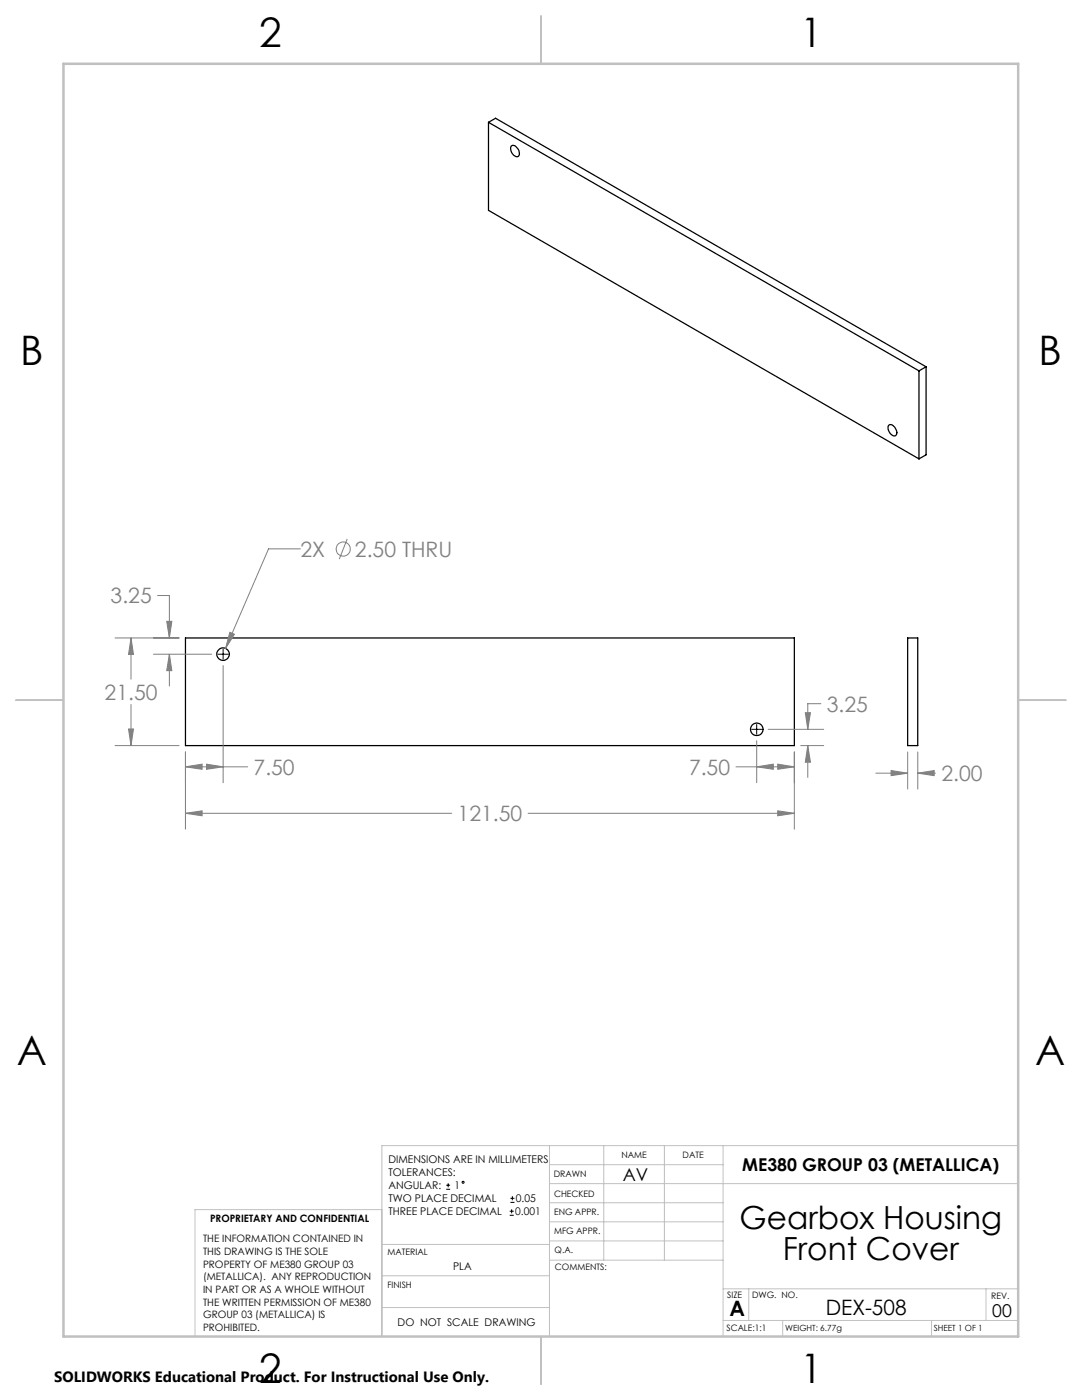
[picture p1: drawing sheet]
<svg xmlns="http://www.w3.org/2000/svg" width="216mm" height="279mm" viewBox="0 0 216 279" stroke-linecap="round" stroke-linejoin="round" font-family="sans-serif">
<g fill="none" stroke="#000" stroke-width=".25">
<path d="M97.5 24.4l85.9 49.6M97.5 24.4v17.6l85.9 49.6M97.5 24.4l1.4-.8 85.9 49.6M102 29.2a.8 .8 0 0 1 1.2 .3 1.04 1.04 0 0 1 0 1.8 1.64 1.64 0 0 1-1.2-2.1zM183.4 74v17.6M184.8 73.2l-1.4 .8M184.8 73.2v17.6l-1.4 .8M177.3 84.9a1.04 1.04 0 0 1 1.5 .9 .68 .68 0 0 1 0 1 .68 .68 0 0 1-1-.1l-.6-1.1zM37 127.3h121.5v21.5h-121.5zM181.1 127.3h2v21.5h-2z"/>
<circle cx="44.5" cy="130.5" r="1.24"/>
<circle cx="151" cy="145.6" r="1.25"/>
</g>
<g fill="none" stroke="#808080" stroke-width=".2">
<path d="M31.4 118.9h2.4v8.4M59.9 109.5h-6.3l-8.6 19.9M69.3 107.6l-1.6 4M23 127.3h12.7M26.1 127.3l.5 3.3h-1zM26.1 127.3v8.2M30.6 130.6h11.6M33.3 124h1l-.5 3.3zM33.8 130.6l.5 3.2h-1zM33.8 130.6v6.3M44.5 132.8v23.4M45.9 126.2l.9 .4-1.8 2.8z"/>
<path d="M23 148.8h12.7M25.6 145.5h1l-.5 3.3zM26.1 140.6v8.2M37 153l3.3-.5v1zM37 150.1v15.4M37 153h12.4M41.2 152.5l3.3 .5-3.3 .5zM146.9 153h11.6M151 153l3.3-.5v1zM151 147.8v8.4M153.3 145.6h11.1M155.2 152.5l3.3 .5-3.3 .5z"/>
<path d="M158.5 150.1v15.4M159.8 148.8h4.6M160.7 142.2h1l-.5 3.4zM161.2 148.8l.5 3.3h-1zM161.2 148.8v6.4M163.8 140.4h-2.6v5.2M174.8 154.3h6.3M177.8 153.8l3.3 .5-3.3 .5zM181.1 150.1v7.4M183.1 154.3l3.3-.5v1zM183.1 150.1v7.4M183.1 154.3h3.6"/>
<path d="M37 162.3l3.3-.5v1zM37 162.3h53.1M105.4 162.3h53.1M155.2 161.8l3.3 .5-3.3 .5z"/>
<circle cx="68.5" cy="109.6" r="1.4"/>
</g>
<g fill="none" stroke="#000" stroke-width=".2">
<path d="M43.5 130.6h2M44.5 129.5v2.1M150 145.6h2M151 144.6v1.9M89 237.3h.8M89 236.5h.8M89.4 236.1v.9M101.8 240h.9M101.8 239.1h.9M102.2 238.7v.8M101.7 242.5h.8M101.7 241.7h.8"/>
<path d="M102.1 241.3v.8"/>
<circle cx="92.4" cy="235.9" r=".2"/>
</g>
<g fill="none" stroke="#c0c0c0" stroke-width=".2">
<path d="M109.6 228.6v38.1M109.6 232.4h34.7M109.6 236.2h93.6M120.5 228.6v22.9M132.6 228.6v22.9M144.3 228.6v38.1M203.2 228.6h-127v38.1M76.2 254.6h33.4M76.2 248.4h33.4M76.2 241.4h-37.3v25.3M109.6 251.5h34.7M109.6 240h34.7"/>
<path d="M109.6 243.8h34.7M109.6 247.7h34.7M144.3 257.2h58.9M149.4 257.2v6.3M196.7 257.2v6.3M76.2 260.9h33.4M144.3 263.5h58.9M156.2 263.5v3.2M185.9 263.5v3.2"/>
</g>
<path d="M108 3.2v9.5M3.1 139.7h9.6M203.2 139.7h9.5M108 266.7v9.6" fill="none" stroke="#c0c0c0" stroke-width=".25"/>
<path d="M12.7 12.7h190.5v254h-190.5z" fill="none" stroke="#c0c0c0" stroke-width=".5"/>
<path d="M45.9 126.2l-.9 3.2 1.8-2.8zM37 162.3l3.3-.5v1zM155.2 161.8l3.3 .5-3.3 .5zM26.1 127.3l.5 3.3h-1zM25.6 145.5h1l-.5 3.3zM155.2 152.5l3.3 .5-3.3 .5zM151 153l3.3-.5v1zM160.7 142.2h1l-.5 3.4zM161.2 148.8l.5 3.3h-1zM33.8 130.6l.5 3.2h-1zM33.3 124h1l-.5 3.3zM37 153l3.3-.5v1zM41.2 152.5l3.3 .5-3.3 .5zM177.8 153.8l3.3 .5-3.3 .5zM183.1 154.3l3.3-.5v1z" fill="#808080"/>
<g font-size="8.1">
<text x="51.7" y="9.3">2</text>
<text x="159.7" y="9.3">1</text>
<text x="4" y="72.8">B</text>
<text x="207.2" y="72.8">B</text>
<text x="3.3" y="212.5">A</text>
<text x="206.5" y="212.5">A</text>
<text x="51.7" y="276">2</text>
<text x="159.7" y="276">1</text>
</g>
<g font-size="6.3">
<text x="147.6" y="245.4">Gearbox Housing</text>
<text x="156.2" y="251.4">Front Cover</text>
</g>
<g font-size="4.2" fill="#808080">
<text x="59.9" y="111.1">2X</text>
<text x="70.8" y="111.1">2.50 THRU</text>
<text x="22.1" y="120.4">3.25</text>
<text x="20.9" y="139.6">21.50</text>
<text x="165" y="142">3.25</text>
<text x="50.6" y="154.6">7.50</text>
<text x="137.5" y="154.6">7.50</text>
<text x="187.8" y="155.9">2.00</text>
<text x="91.3" y="163.9">121.50</text>
</g>
<g font-size="4.2">
<text x="145.6" y="262.7">A</text>
<text x="164.8" y="262.4">DEX-508</text>
</g>
<g font-size="3.5">
<text x="148.1" y="233.6">ME380 GROUP 03 (METALLICA)</text>
<text x="124.3" y="235.6">AV</text>
<text x="198" y="262.8">00</text>
</g>
<text font-size="3" x="10.8" y="275.7">SOLIDWORKS Educational Product. For Instructional Use Only.</text>
<g font-size="2.1">
<text x="77.5" y="232.2">DIMENSIONS ARE IN MILLIMETERS</text>
<text x="77.5" y="234.7">TOLERANCES:</text>
<text x="77.5" y="237.3">ANGULAR:</text>
<text x="77.5" y="239.9">TWO PLACE DECIMAL</text>
<text x="90.7" y="237.3">1</text>
<text x="102.9" y="239.9">0.05</text>
<text x="77.5" y="242.5">THREE PLACE DECIMAL</text>
<text x="102.8" y="242.5">0.001</text>
<text x="90.4" y="253.4">PLA</text>
<text x="79.3" y="264.6">DO NOT SCALE DRAWING</text>
</g>
<g font-size="2">
<text x="41.9" y="244">PROPRIETARY AND CONFIDENTIAL</text>
<text x="40.5" y="248">THE INFORMATION CONTAINED IN</text>
<text x="40.5" y="250.5">THIS DRAWING IS THE SOLE</text>
<text x="40.5" y="253">PROPERTY OF ME380 GROUP 03</text>
<text x="40.5" y="255.5">(METALLICA). ANY REPRODUCTION</text>
<text x="40.5" y="258.1">IN PART OR AS A WHOLE WITHOUT</text>
<text x="40.5" y="260.6">THE WRITTEN PERMISSION OF ME380</text>
<text x="40.5" y="263.1">GROUP 03 (METALLICA) IS</text>
<text x="40.5" y="265.6">PROHIBITED.</text>
</g>
<g font-size="1.8">
<text x="124" y="231.1">NAME</text>
<text x="136.2" y="231.1">DATE</text>
<text x="110.5" y="234.8">DRAWN</text>
<text x="110.5" y="238.9">CHECKED</text>
<text x="110.6" y="242.5">ENG APPR.</text>
<text x="77.3" y="250.5">MATERIAL</text>
<text x="110.6" y="246.3">MFG APPR.</text>
<text x="110.7" y="250">Q.A.</text>
<text x="77.3" y="257">FINISH</text>
<text x="110.7" y="253.5">COMMENTS:</text>
<text x="145.1" y="259">SIZE</text>
<text x="150.1" y="259.1">DWG. NO.</text>
<text x="197.8" y="259.2">REV.</text>
<text x="145" y="265.7">SCALE:1:1</text>
</g>
<g font-size="1.7">
<text x="156.7" y="265.7">WEIGHT: 6.77g</text>
<text x="186.3" y="265.7">SHEET 1 OF 1</text>
</g>
</svg>
